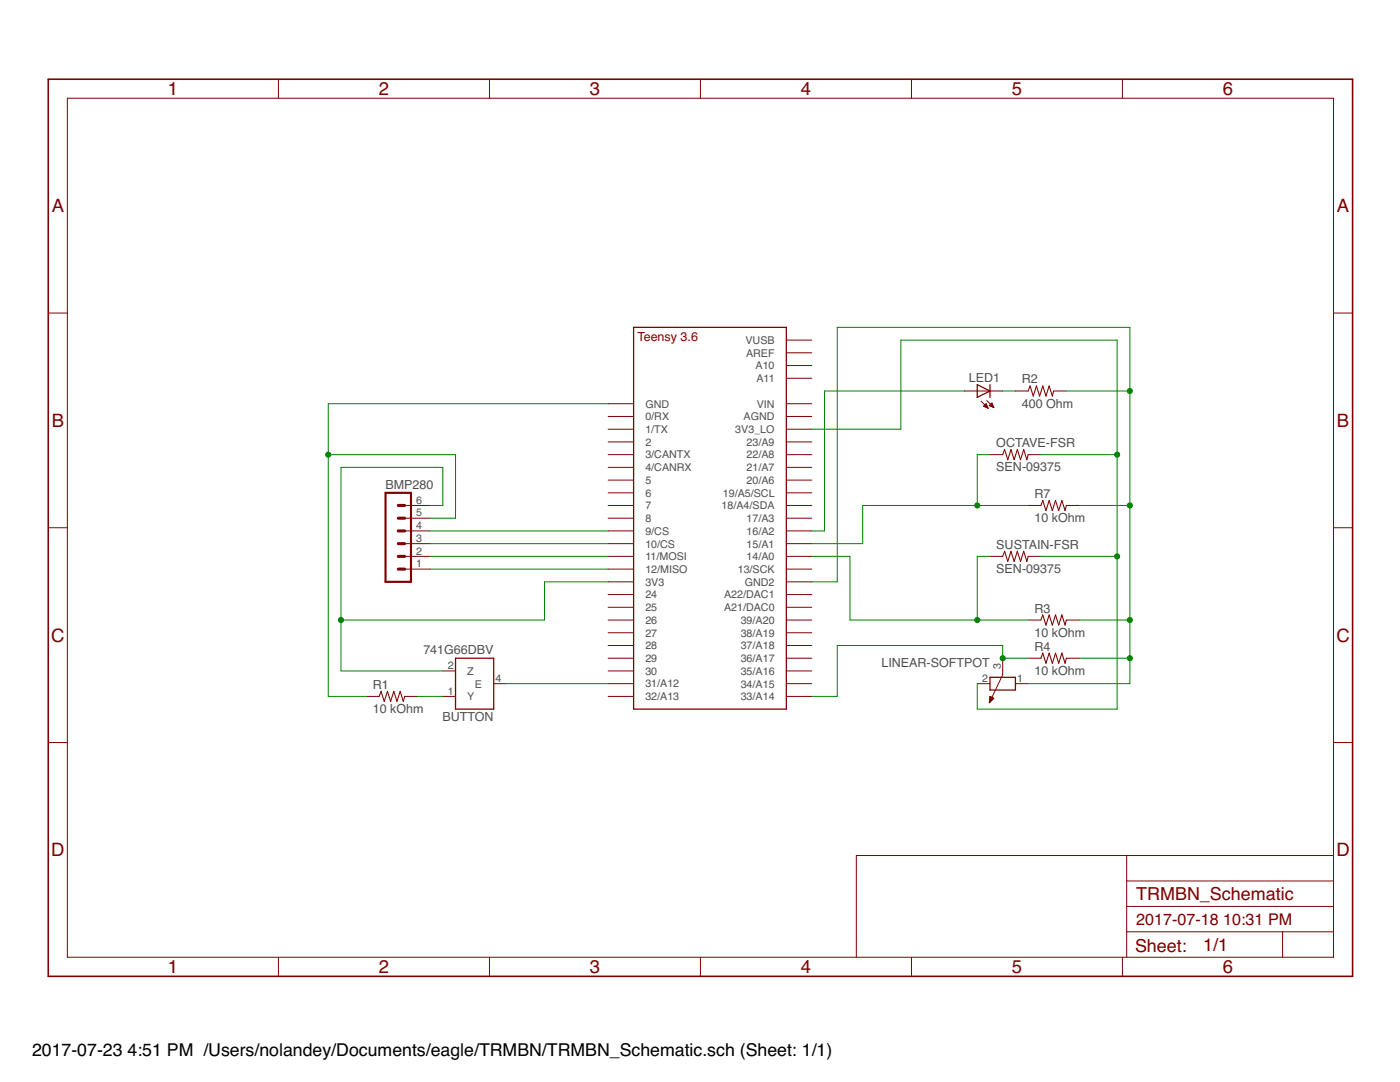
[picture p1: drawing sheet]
<svg xmlns="http://www.w3.org/2000/svg" width="279mm" height="216mm" viewBox="0 0 279 216" stroke-linecap="round" stroke-linejoin="round" font-family="sans-serif">
<path d="M126.4 65.3h30.5v76.2h-30.5zM195 76.8l2.6 1.2-2.6 1.3zM197.6 76.8v2.5M90.9 131.3h7.6v10.2h-7.6zM197.6 135.1h5v2.6h-5z" fill="none" stroke="#800000" stroke-width=".25"/>
<g fill="none" stroke="#800000" stroke-width=".2">
<path d="M13.4 19.6h252.7v171.4h-252.7zM55.6 15.8v3.8M97.7 15.8v3.8M139.8 15.8v3.8M181.9 15.8v3.8M224 15.8v3.8M9.6 62.5h3.8M156.9 67.9h5.1M156.9 70.4h5.1M156.9 72.9h5.1M156.9 75.5h5.1M192.5 78h7.6"/>
<path d="M196.9 79.9l1.4 1.4M202.6 78h2.6M210.3 78h2.5M266.1 62.5h3.8M121.4 85.6h5M121.4 88.2h5M121.4 90.7h5M121.4 93.3h5M121.4 83.1h5M121.4 95.8h5M121.4 98.3h5M121.4 80.6h5"/>
<path d="M156.9 85.6h5.1M156.9 88.2h5.1M156.9 90.7h5.1M156.9 93.3h5.1M156.9 83.1h5.1M156.9 95.8h5.1M156.9 98.3h5.1M156.9 80.6h5.1M195.8 80.1l1.4 1.3M196.3 81.1h.7M196.4 80.9h.6M196.5 80.8h.4"/>
<path d="M196.6 81.2h.5M196.6 80.7h.3M196.8 80.6h.1M196.8 80.6l-.5 .5 .9 .3M196.8 80.6l.4 .8M196.9 81.3h.2M197.2 81.4h.1M197.4 80.9l.6-.5 .3 .9zM197.5 80.9h.7M197.5 80.8h.6M197.6 90.7h2.5M197.7 80.7h.4"/>
<path d="M197.8 81.1h.4M197.8 80.6h.2M197.9 80.5h.1M198 81.2h.3M198.3 81.3h.1M205.2 90.7h2.5M9.6 105.3h3.8M80.8 100.9h5M80.8 103.4h5M80.8 105.9h5M80.8 108.5h5M80.8 111h5"/>
<path d="M80.8 113.6h5M121.4 100.9h5M121.4 103.4h5M121.4 105.9h5M121.4 108.5h5M121.4 111h5M121.4 113.6h5M121.4 116.1h5M121.4 118.6h5M156.9 100.9h5.1M156.9 103.4h5.1M156.9 105.9h5.1"/>
<path d="M156.9 108.5h5.1M156.9 111h5.1M156.9 113.6h5.1M156.9 116.1h5.1M156.9 118.6h5.1M197.6 111h2.5M205.2 100.9h2.5M205.2 111h2.5M212.8 100.9h2.5M266.1 105.3h3.8M73.1 139h2.6M80.8 139h2.5"/>
<path d="M88.4 133.9h2.5M88.4 139h2.5M98.5 136.4h2.5M121.4 121.2h5M121.4 123.7h5M121.4 126.3h5M121.4 128.8h5M121.4 131.3h5M121.4 133.9h5M121.4 136.4h5M121.4 139h5M156.9 121.2h5.1"/>
<path d="M156.9 123.7h5.1M156.9 126.3h5.1M156.9 128.8h5.1M156.9 131.3h5.1M156.9 133.9h5.1M156.9 136.4h5.1M156.9 139h5.1M195 136.4h2.6M197.5 139.9h.2M197.5 139.8h.3M197.5 139.7h.5M197.5 139.6h.6"/>
<path d="M197.5 139.4h.7M197.5 139.3h.8M197.5 139.2h.6M197.5 139.1h.3M197.6 139h.1M197.6 139l-.2 1.2M197.6 139l.7 .3-.9 .9M200.1 131.3v3.3l-2.7 5.6M202.6 136.4h2.6M205.2 123.7h2.5M205.2 131.3h2.5M212.8 123.7h2.5"/>
<path d="M212.8 131.3h2.5M9.6 148.2h3.8M197.4 140.2h.1M197.5 140.1h.1M266.1 148.2h3.8M224.9 170.7v20.3M224.9 175.8h41.2M266.1 170.7h-95.2v20.3M55.6 191v3.8M97.7 191v3.8M139.8 191v3.8M181.9 191v3.8"/>
<path d="M224 191v3.8M224.9 185.9h41.2M224.9 180.9h41.2M256 185.9v5.1"/>
</g>
<path d="M205.2 78l.4-1 .6 2 .6-2 .7 2 .6-2 .6 2 .7-2 .6 2 .3-1M200.1 90.7l.4-1 .6 2 .7-2 .6 2 .6-2 .7 2 .6-2 .6 2 .3-1M200.1 111l.4-1 .6 2 .7-2 .6 2 .6-2 .7 2 .6-2 .6 2 .3-1M207.7 100.9l.4-1 .6 2 .7-2 .6 2 .7-2 .6 2 .6-2 .7 2 .2-1M75.7 139l.4-1.1 .6 2.1 .6-2.1 .7 2.1 .6-2.1 .6 2.1 .7-2.1 .6 2.1 .3-1M207.7 123.7l.4-1 .6 2 .7-2 .6 2 .7-2 .6 2 .6-2 .7 2 .2-1M207.7 131.3l.4-1 .6 2.1 .7-2.1 .6 2.1 .7-2.1 .6 2.1 .6-2.1 .7 2.1 .2-1.1" fill="none" stroke="#800000" stroke-width=".21"/>
<path d="M9.6 15.8h260.3v179h-260.3z" fill="none" stroke="#800000" stroke-width=".32"/>
<path d="M76.9 98.3h5.1v17.8h-5.1z" fill="none" stroke="#800000" stroke-width=".42"/>
<path d="M79.5 108.5h1.3M79.5 111h1.3M79.5 113.6h1.3M79.5 103.4h1.3M79.5 105.9h1.3M79.5 100.9h1.3" fill="none" stroke="#800000" stroke-width=".61"/>
<g fill="none" stroke="#008000" stroke-width=".2">
<path d="M192.5 78h-28v27.9h-2.5M200.1 78h2.5M212.8 78h12.7M65.5 90.7h25.4v12.7h-5.1M121.4 80.6h-55.9v58.4h7.6M162 85.6h17.8v-17.7h43.1v73.6h-27.9v-5.1M197.6 90.7h-2.6v10.2M207.7 90.7h15.2M85.8 100.9h2.6v-7.6h-20.3v40.6h20.3M85.8 111h35.6M85.8 108.5h35.6M85.8 105.9h35.6"/>
<path d="M85.8 113.6h35.6M121.4 116.1h-12.7v7.6h-40.6M162 116.1h5.1v-50.8h58.4v71.1h-20.3M162 111h7.6v12.7h35.6M197.6 111h-2.6v12.7M205.2 100.9h-33v7.6h-10.2M207.7 111h15.2M215.3 100.9h10.2M83.3 139h5.1M101 136.4h20.4M205.2 131.3h-5.1v-2.5h-33v10.2h-5.1M215.3 123.7h10.2"/>
<path d="M215.3 131.3h10.2"/>
</g>
<g fill="#008000" stroke="#008000" stroke-width=".2">
<circle cx="65.5" cy="90.7" r=".51"/>
<circle cx="68.1" cy="123.7" r=".51"/>
<circle cx="222.9" cy="111" r=".51"/>
<circle cx="222.9" cy="90.7" r=".51"/>
<circle cx="225.5" cy="100.9" r=".51"/>
<circle cx="225.5" cy="123.7" r=".51"/>
<circle cx="225.5" cy="131.3" r=".51"/>
<circle cx="225.5" cy="78" r=".51"/>
<circle cx="195" cy="100.9" r=".51"/>
<circle cx="195" cy="123.7" r=".51"/>
<circle cx="200.1" cy="131.3" r=".51"/>
</g>
<g font-size="3.7" fill="#800000">
<text x="33.5" y="19">1</text>
<text x="75.6" y="19">2</text>
<text x="117.7" y="19">3</text>
<text x="159.8" y="19">4</text>
<text x="201.9" y="19">5</text>
<text x="244.1" y="19">6</text>
<text x="10.3" y="42.3">A</text>
<text x="266.8" y="42.3">A</text>
<text x="10.3" y="85.2">B</text>
<text x="266.8" y="85.2">B</text>
<text x="10.2" y="128">C</text>
<text x="266.7" y="128">C</text>
<text x="10.2" y="170.9">D</text>
<text x="266.7" y="170.9">D</text>
<text x="33.5" y="194.2">1</text>
<text x="75.6" y="194.2">2</text>
<text x="117.7" y="194.2">3</text>
<text x="159.8" y="194.2">4</text>
<text x="201.9" y="194.2">5</text>
<text x="244.1" y="194.2">6</text>
</g>
<g font-size="3.6" fill="#800000">
<text x="226.8" y="179.6">TRMBN_Schematic</text>
<text x="226.5" y="189.9">Sheet:</text>
<text x="240.1" y="189.7">1/1</text>
</g>
<g font-size="3.5">
<text x="6.4" y="210.7">2017-07-23</text>
<text x="25.5" y="210.7">4:51 PM /Users/nolandey/Documents/eagle/TRMBN/TRMBN_Schematic.sch (Sheet: 1/1)</text>
</g>
<g font-size="3.2" fill="#800000">
<text x="226.8" y="184.7">2017-07-18</text>
<text x="244.1" y="184.7">10:31 PM</text>
</g>
<text font-size="2.5" fill="#800000" x="127.2" y="68.1">Teensy 3.6</text>
<g font-size="2.5" fill="#505050">
<text x="193.4" y="76.2">LED1</text>
<text x="203.9" y="76.5">R2</text>
<text x="203.9" y="81.3">400 Ohm</text>
<text x="198.8" y="89.2">OCTAVE-FSR</text>
<text x="198.8" y="94">SEN-09375</text>
<text x="76.9" y="97.6">BMP280</text>
<text x="206.5" y="99.4">R7</text>
<text x="206.5" y="104.2">10 kOhm</text>
<text x="198.8" y="109.5">SUSTAIN-FSR</text>
<text x="198.8" y="114.3">SEN-09375</text>
<text x="206.5" y="122.2">R3</text>
<text x="84.5" y="130.6">741G66DBV</text>
<text x="206.5" y="127">10 kOhm</text>
<text x="206.5" y="129.8">R4</text>
<text x="74.4" y="137.5">R1</text>
<text x="175.9" y="133.1">LINEAR-SOFTPOT</text>
<text x="206.5" y="134.6">10 kOhm</text>
<text x="74.4" y="142.3">10 kOhm</text>
<text x="88.3" y="143.9">BUTTON</text>
</g>
<g font-size="2.1" fill="#505050">
<text x="148.8" y="68.6">VUSB</text>
<text x="148.9" y="71.2">AREF</text>
<text x="150.8" y="73.7">A10</text>
<text x="151" y="76.2">A11</text>
<text x="128.8" y="83.9">0/RX</text>
<text x="128.8" y="81.3">GND</text>
<text x="148.4" y="83.9">AGND</text>
<text x="151" y="81.3">VIN</text>
<text x="128.8" y="86.4">1/TX</text>
<text x="128.8" y="88.9">2</text>
<text x="146.7" y="86.4">3V3_LO</text>
<text x="149" y="88.9">23/A9</text>
<text x="128.8" y="91.5">3/CANTX</text>
<text x="128.8" y="94">4/CANRX</text>
<text x="149" y="91.5">22/A8</text>
<text x="149" y="94">21/A7</text>
<text x="83.1" y="100.5">6</text>
<text x="128.8" y="96.6">5</text>
<text x="128.8" y="99.1">6</text>
<text x="128.8" y="101.6">7</text>
<text x="144" y="101.6">18/A4/SDA</text>
<text x="144.3" y="99.1">19/A5/SCL</text>
<text x="149" y="96.6">20/A6</text>
<text x="83.1" y="105.6">4</text>
<text x="83.1" y="103.1">5</text>
<text x="128.8" y="104.2">8</text>
<text x="128.8" y="106.7">9/CS</text>
<text x="149" y="104.2">17/A3</text>
<text x="149" y="106.7">16/A2</text>
<text x="83.1" y="113.2">1</text>
<text x="83.1" y="110.7">2</text>
<text x="83.1" y="108.1">3</text>
<text x="128.8" y="109.2">10/CS</text>
<text x="128.8" y="111.8">11/MOSI</text>
<text x="149" y="109.2">15/A1</text>
<text x="149" y="111.8">14/A0</text>
<text x="128.8" y="114.3">12/MISO</text>
<text x="128.8" y="116.9">3V3</text>
<text x="128.8" y="119.4">24</text>
<text x="144.5" y="119.4">A22/DAC1</text>
<text x="147.2" y="114.3">13/SCK</text>
<text x="148.6" y="116.9">GND2</text>
<text x="128.8" y="121.9">25</text>
<text x="128.8" y="124.5">26</text>
<text x="144.5" y="121.9">A21/DAC0</text>
<text x="147.8" y="124.5">39/A20</text>
<text x="128.8" y="127">27</text>
<text x="128.8" y="129.6">28</text>
<text x="147.8" y="127">38/A19</text>
<text x="147.8" y="129.6">37/A18</text>
<text x="89.4" y="133.5">2</text>
<text x="93.2" y="134.6">Z</text>
<text x="94.8" y="137.2">E</text>
<text x="98.9" y="136.1">4</text>
<text x="128.8" y="132.1">29</text>
<text x="128.8" y="134.6">30</text>
<text x="128.8" y="137.2">31/A12</text>
<text x="147.8" y="132.1">36/A17</text>
<text x="147.8" y="134.6">35/A16</text>
<text x="147.8" y="137.2">34/A15</text>
<text x="196" y="136.1">2</text>
<text x="199.7" y="133.5" transform="rotate(-90 199.7 133.5)">3</text>
<text x="203" y="136.1">1</text>
<text x="89.4" y="138.6">1</text>
<text x="93.2" y="139.7">Y</text>
<text x="128.8" y="139.7">32/A13</text>
<text x="147.8" y="139.7">33/A14</text>
</g>
</svg>
